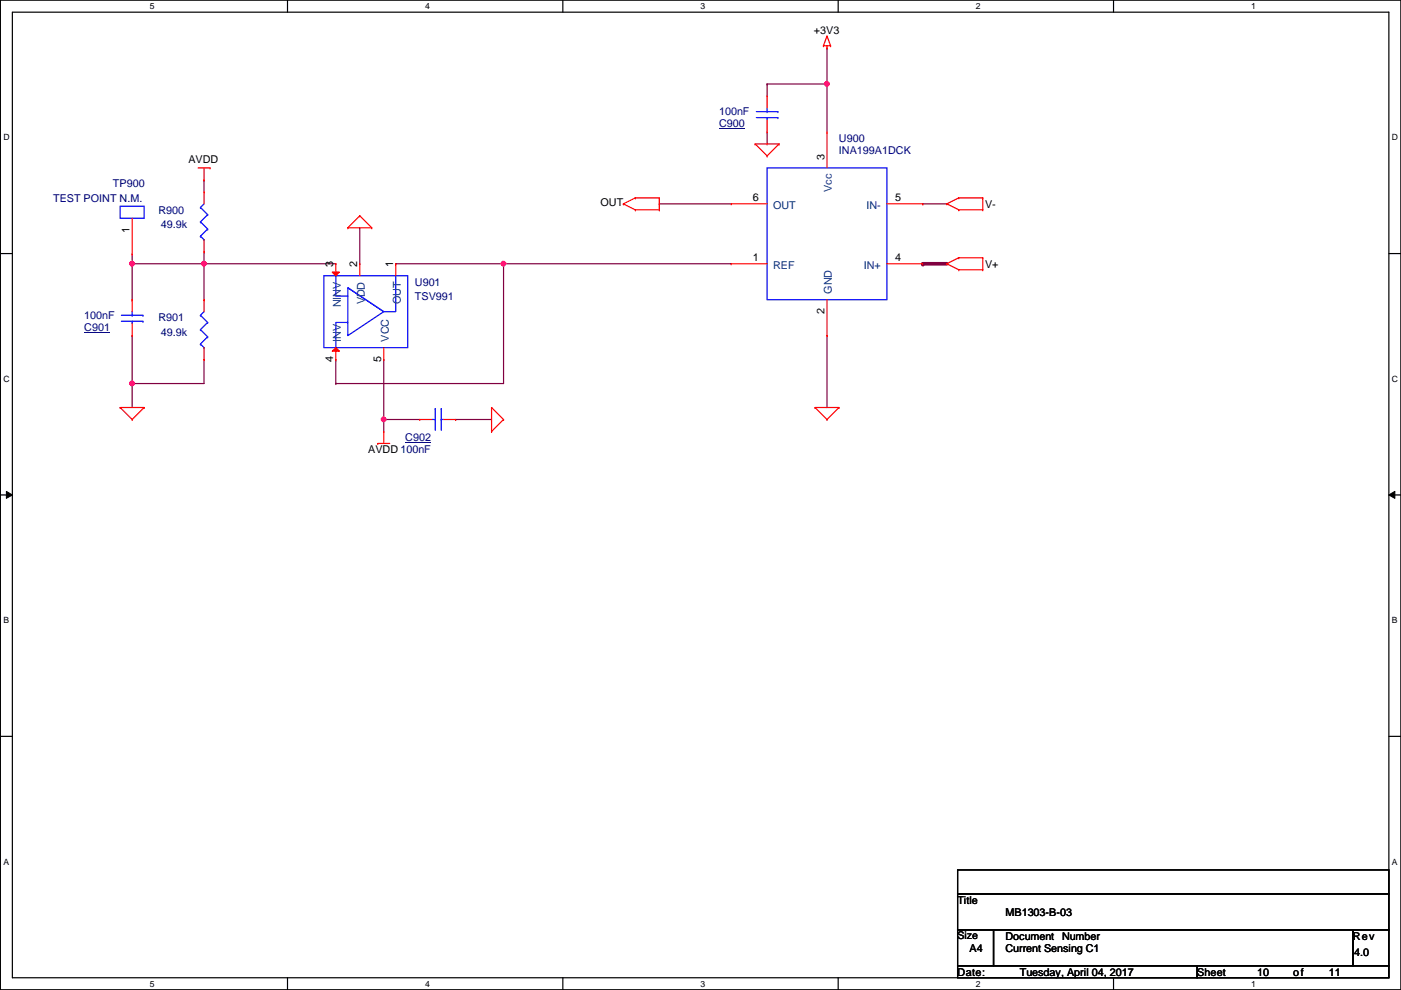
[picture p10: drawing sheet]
<svg xmlns="http://www.w3.org/2000/svg" width="297mm" height="210mm" viewBox="0 0 297 210" stroke-linecap="round" stroke-linejoin="round" font-family="sans-serif">
<path d="M.1 0h296.9v209.8h-296.9zM2.6 2.6h291.9v204.7h-291.9z" fill="none" stroke="#000" stroke-width=".25"/>
<g fill="#fff">
<path d="M31.8 .3h1v2h-1z"/>
<path d="M31.8 207.6h1v1.9h-1z"/>
</g>
<path d="M61 0v2.6M61 207.3v2.5" fill="none" stroke="#000" stroke-width=".25"/>
<g fill="#fff">
<path d="M90.1 .3h1v2h-1z"/>
<path d="M90.1 207.6h1v1.9h-1z"/>
</g>
<path d="M119.3 0v2.6M119.3 207.3v2.5" fill="none" stroke="#000" stroke-width=".25"/>
<g fill="#fff">
<path d="M148.5 .3h1v2h-1z"/>
<path d="M148.5 207.6h1v1.9h-1z"/>
</g>
<path d="M177.7 0v2.6M177.7 207.3v2.5" fill="none" stroke="#000" stroke-width=".25"/>
<g fill="#fff">
<path d="M206.9 .3h1v2h-1z"/>
<path d="M206.9 207.6h1v1.9h-1z"/>
</g>
<path d="M236.1 0v2.6M236.1 207.3v2.5" fill="none" stroke="#000" stroke-width=".25"/>
<g fill="#fff">
<path d="M265.3 .3h.9v2h-.9z"/>
<path d="M265.3 207.6h.9v1.9h-.9z"/>
<path d="M.7 28.2h1.3v1.9h-1.3z"/>
<path d="M295.1 28.2h1.3v1.9h-1.3z"/>
<path d="M.7 79.3h1.3v2h-1.3z"/>
<path d="M295.1 79.3h1.3v2h-1.3z"/>
</g>
<path d="M.1 53.8h2.5M294.5 53.8h2.5" fill="none" stroke="#000" stroke-width=".25"/>
<g fill="#fff">
<path d="M.7 130.5h1.2v2h-1.2z"/>
<path d="M295.1 130.5h1.2v2h-1.2z"/>
</g>
<path d="M.1 104.9h2.5M294.5 104.9h2.5" fill="none" stroke="#000" stroke-width=".25"/>
<path d="M1.4 104.2l1.2 .7-1.2 .8zM294.5 104.9l1.2-.7v1.5z" fill="#000"/>
<path d="M1.4 104.2l1.2 .7-1.2 .8zM294.5 104.9l1.2-.7v1.5z" fill="none" stroke="#000" stroke-width=".21"/>
<g fill="#fff">
<path d="M.7 181.7h1.2v2h-1.2z"/>
<path d="M295.1 181.7h1.2v2h-1.2z"/>
</g>
<path d="M.1 156.1h2.5M294.5 156.1h2.5" fill="none" stroke="#000" stroke-width=".25"/>
<path d="M43.3 53.4h.1M43.3 53.4v2.5" fill="none" stroke="#800040" stroke-width=".25"/>
<circle cx="43.2" cy="55.9" r=".49" fill="#f0f"/>
<circle cx="43.2" cy="55.9" r=".49" fill="none" stroke="#f0f" stroke-width=".25"/>
<path d="M28 55.9h.1M28 55.9h15.3M28 53.9v2M43.3 76.2h.1M43.3 76.2v5.1" fill="none" stroke="#800040" stroke-width=".25"/>
<circle cx="28" cy="55.9" r=".49" fill="#f0f"/>
<circle cx="28" cy="55.9" r=".49" fill="none" stroke="#f0f" stroke-width=".25"/>
<path d="M28 71.2h.1M28 71.2v10.1" fill="none" stroke="#800040" stroke-width=".25"/>
<circle cx="28" cy="81.3" r=".49" fill="#f0f"/>
<circle cx="28" cy="81.3" r=".49" fill="none" stroke="#f0f" stroke-width=".25"/>
<path d="M162.6 17.8h.1M162.6 17.8h12.7M175.3 17.8h.1M175.3 10.2h.1M175.3 10.2v17.8M43.3 38.1h.1M43.3 38.1v2.6M28 81.3h.1M28 81.3v5.1M28 81.3h15.3" fill="none" stroke="#800040" stroke-width=".25"/>
<circle cx="175.3" cy="17.8" r=".49" fill="#f0f"/>
<circle cx="175.3" cy="17.8" r=".49" fill="none" stroke="#f0f" stroke-width=".25"/>
<path d="M195.7 55.9h5" fill="none" stroke="#800040" stroke-width=".76"/>
<circle cx="195.7" cy="55.9" r=".38" fill="#800040"/>
<g fill="none" stroke="#800040" stroke-width=".25">
<path d="M43.3 55.9h.1M43.3 55.9h27.9M76.3 48.3h.1M76.3 48.3v7.6M83.9 55.9h.1M83.9 55.9h22.9M106.8 55.9h.1M106.8 55.9v25.4h-35.6M139.8 43.2h.1M139.8 43.2h15.2M195.7 43.2h.1M195.7 43.2h5"/>
<path d="M71.2 76.2h.1M71.2 76.2v5.1M81.4 76.2h.1M81.4 76.2v12.7M175.3 71.2h.1M175.3 71.2v15.2M71.2 81.3h.1"/>
</g>
<circle cx="81.3" cy="88.9" r=".49" fill="#f0f"/>
<circle cx="81.3" cy="88.9" r=".49" fill="none" stroke="#f0f" stroke-width=".25"/>
<path d="M106.8 55.9h.1M106.8 55.9h48.2M81.4 88.9h.1M81.4 88.9h7.6M81.4 88.9v2.6M96.6 88.9h.1M96.6 88.9h7.6" fill="none" stroke="#800040" stroke-width=".25"/>
<circle cx="106.7" cy="55.9" r=".49" fill="#f0f"/>
<circle cx="106.7" cy="55.9" r=".49" fill="none" stroke="#f0f" stroke-width=".25"/>
<path d="M162.6 17.8h.1M162.6 17.8v2.6M162.6 30.5h.1M162.6 28v2.5M28 55.9v7.6M43.3 55.9v7.6M28 63.5h.1M43.3 63.5h.1" fill="none" stroke="#800040" stroke-width=".25"/>
<g fill="none" stroke="#f00" stroke-width=".25">
<path d="M174.6 9.7h.1M174.6 9.7h1.5M175.3 10.2h.1M175.3 7.7h.1M175.3 9.7v.5M175.3 7.7l.8 2M175.3 7.7l-.7 2M176.1 9.7h.1M42 35.6h2.5M43.3 38.1h.1M43.3 35.6v2.5M44.5 35.6h.1"/>
<path d="M160.1 30.5h.1M160.1 30.5h5.1M160.1 30.5l2.5 2.6M162.6 33.1h.1M165.2 30.5h.1M165.2 30.5l-2.6 2.6M28 53.9h.1M28 46.3v7.6M73.7 48.3h.1M73.7 48.3h5.1M76.3 45.8h.1M76.3 55.9h.1"/>
<path d="M76.3 45.8l-2.6 2.5M76.3 45.8l2.5 2.5M76.3 55.9v2.6M78.8 48.3h.1M83.9 55.9h.1M83.9 55.9v2.6M132.2 43.2h.1M132.2 43.2l2.5 1.3M134.7 42h.1M134.7 44.5h.1M134.7 42h5.1M134.7 44.5h5.1"/>
<path d="M134.7 42l-2.5 1.2M139.8 42h.1M139.8 44.5h.1M139.8 42v2.5M200.7 43.2h.1M200.7 55.9h.1M200.7 43.2l2.6 1.3M200.7 55.9l2.6 1.3M203.3 42h.1M203.3 44.5h.1M203.3 54.7h.1M203.3 57.2h.1"/>
<path d="M203.3 42l-2.6 1.2M203.3 42h5.1M203.3 44.5h5.1M203.3 54.7l-2.6 1.2M203.3 54.7h5.1M203.3 57.2h5.1M208.4 42h.1M208.4 44.5h.1M208.4 54.7h.1M208.4 57.2h.1M208.4 42v2.5M208.4 54.7v2.5"/>
<path d="M28 71.2h.1M28 63.5h.1M28 63.5v2.6M28 68.6v2.6M43.3 63.5h.1M43.3 76.2h.1M43.3 63.5v2.6M43.3 73.7v2.5M25.5 86.4h.1M25.5 86.4h5.1M25.5 86.4l2.5 2.5M28 88.9h.1"/>
<path d="M30.6 86.4h.1M30.6 86.4l-2.6 2.5M80.1 94h.1M80.1 94h2.5M81.4 91.5h.1M81.4 91.5v2.5M104.2 86.4h.1M104.2 91.5h.1M104.2 86.4v5.1M104.2 86.4l2.6 2.5M106.8 88.9h.1M106.8 88.9l-2.6 2.6"/>
<path d="M172.8 86.4h.1M172.8 86.4h5.1M172.8 86.4l2.5 2.5M175.3 88.9h.1M177.9 86.4h.1M177.9 86.4l-2.6 2.5"/>
</g>
<path d="M203 184.4h91.5v5.1h-91.5zM203 189.5h91.5v7.6h-91.5zM203 197.1h7.6v7.7h-7.6zM210.6 197.1h76.2v7.7h-76.2zM286.8 197.1h7.7v7.7h-7.7zM203 204.8h50.8v2.5h-50.8zM253.8 204.8h40.7v2.5h-40.7z" fill="none" stroke="#000" stroke-width=".25"/>
<g fill="none" stroke="#00f" stroke-width=".25">
<path d="M25.5 43.7h5.1v2.6h-5.1zM68.7 58.5h17.7v15.2h-17.7zM71.2 58.5v4.3h2.5M83.9 58.5v7.6h-2.5l-7.7-5.1M25.7 66.8h4.6M25.7 68.1h4.6M28 68.1h.1M28 66.8h.1M28 66.1v.7M28 68.1v.5M30.3 66.8h.1M30.3 68.1h.1"/>
<path d="M42.5 66.8h.1M42.5 69.9h.1M42.5 72.9h.1M42.5 66.8l1.5 1.6M42.5 69.9l1.5 1.5M42.5 72.9l.8 .8M43.3 73.7h.1M43.3 66.1l-.8 .7M44 68.4h.1M44 71.4h.1M44 68.4l-1.5 1.5M44 71.4l-1.5 1.5"/>
<path d="M73.7 61l7.7 5.1-7.7 5.1zM73.7 68.4h-2.5v5.3"/>
</g>
<path d="M17.9 70.5h5.4" fill="none" stroke="#000080" stroke-width=".21"/>
<path d="M70.4 57.7h1.6l-.8 .8z" fill="#f00"/>
<path d="M70.4 57.7h1.6l-.8 .8zM71.2 55.9h.1M71.2 55.9v2.6" fill="none" stroke="#f00" stroke-width=".25"/>
<path d="M71.2 73.7l.8 .8h-1.6z" fill="#f00"/>
<g fill="none" stroke="#f00" stroke-width=".25">
<path d="M162.6 28h.1M162.6 20.4h.1M162.6 20.4v2.5M162.6 25.4v2.6M175.3 28h.1M175.3 28v7.6M43.3 40.7h.1M43.3 53.4h.1M43.3 40.7v2.5M43.3 50.8v2.6M155 55.9h.1M155 43.2h.1"/>
<path d="M155 43.2h7.6M155 55.9h7.6M188 43.2h7.7M188 55.9h7.7M195.7 43.2h.1M195.7 55.9h.1M71.2 73.7l.8 .8h-1.6zM71.2 76.2h.1M71.2 73.7v2.5M81.4 76.2h.1M81.4 73.7v2.5M175.3 71.2h.1"/>
<path d="M175.3 63.5v7.7M89 88.9h.1M89 88.9h2.5M94.1 88.9h2.5M96.6 88.9h.1"/>
</g>
<g fill="none" stroke="#00f" stroke-width=".25">
<path d="M160.4 23.7h4.5M160.4 24.9h4.5M162.6 35.6h25.4v27.9h-25.4zM162.6 24.9h.1M162.6 23.7h.1M162.6 22.9v.8M162.6 24.9v.5M164.9 23.7h.1M164.9 24.9h.1M42.5 44h.1M42.5 47h.1M42.5 50.1h.1"/>
<path d="M42.5 44l1.5 1.5M42.5 47l1.5 1.6M42.5 50.1l.8 .7M43.3 50.8h.1M43.3 43.2l-.8 .8M44 45.5h.1M44 48.6h.1M44 45.5l-1.5 1.5M44 48.6l-1.5 1.5M91.5 88.9h.8M92.3 86.7h.1M92.3 88.9h.1"/>
<path d="M92.3 86.7v4.5M93.6 88.9h.1M93.6 86.7h.1M93.6 88.9h.5M93.6 86.7v4.5"/>
</g>
<path d="M152.5 27.3h5.4M85.9 93.9h5.5" fill="none" stroke="#000080" stroke-width=".21"/>
<circle cx="43.2" cy="55.9" r=".49" fill="#f0f"/>
<circle cx="43.2" cy="55.9" r=".49" fill="none" stroke="#f0f" stroke-width=".25"/>
<circle cx="28" cy="55.9" r=".49" fill="#f0f"/>
<circle cx="28" cy="55.9" r=".49" fill="none" stroke="#f0f" stroke-width=".25"/>
<circle cx="28" cy="81.3" r=".49" fill="#f0f"/>
<circle cx="28" cy="81.3" r=".49" fill="none" stroke="#f0f" stroke-width=".25"/>
<circle cx="175.3" cy="17.8" r=".49" fill="#f0f"/>
<circle cx="175.3" cy="17.8" r=".49" fill="none" stroke="#f0f" stroke-width=".25"/>
<circle cx="81.3" cy="88.9" r=".49" fill="#f0f"/>
<circle cx="81.3" cy="88.9" r=".49" fill="none" stroke="#f0f" stroke-width=".25"/>
<circle cx="106.7" cy="55.9" r=".49" fill="#f0f"/>
<circle cx="106.7" cy="55.9" r=".49" fill="none" stroke="#f0f" stroke-width=".25"/>
<g font-size="2.3">
<text x="172.5" y="7.2">+3V3</text>
<text x="40" y="34.6">AVDD</text>
<text x="174.8" y="33.8" transform="rotate(-90 174.8 33.8)">3</text>
<text x="127.3" y="43.8">OUT</text>
<text x="159.6" y="42.7">6</text>
<text x="189.8" y="42.7">5</text>
<text x="208.9" y="44">V-</text>
<text x="27.5" y="49.3" transform="rotate(-90 27.5 49.3)">1</text>
<text x="70.7" y="56.7" transform="rotate(-90 70.7 56.7)">3</text>
<text x="75.7" y="56.7" transform="rotate(-90 75.7 56.7)">2</text>
<text x="83.4" y="56.7" transform="rotate(-90 83.4 56.7)">1</text>
<text x="159.6" y="55.4">1</text>
<text x="189.8" y="55.4">4</text>
<text x="208.9" y="56.7">V+</text>
<text x="174.8" y="66.6" transform="rotate(-90 174.8 66.6)">2</text>
<text x="70.7" y="76.8" transform="rotate(-90 70.7 76.8)">4</text>
<text x="80.8" y="76.8" transform="rotate(-90 80.8 76.8)">5</text>
<text x="78.1" y="96.1">AVDD 100nF</text>
<text x="203" y="191.6">Title</text>
<text x="213.2" y="194.1">MB1303-B-03</text>
<text x="205.6" y="201.8">A4</text>
<text x="213.2" y="201.8">Current Sensing C1</text>
<text x="213.2" y="199.2">Document</text>
<text x="225.2" y="199.2">Number</text>
<text x="286.8" y="199.2">Rev</text>
<text x="287.1" y="202.8">4.0</text>
<text x="203" y="206.8">Date:</text>
<text x="216.2" y="206.8">Tuesday, April 04, 2017</text>
<text x="253.8" y="206.8">Sheet</text>
<text x="266.5" y="206.8">10</text>
<text x="274.1" y="206.8">of</text>
<text x="281.8" y="206.8">11</text>
</g>
<g font-size="2.3" fill="#000080">
<text x="152.5" y="27">C900</text>
<text x="152.5" y="24.5">100nF</text>
<text x="177.9" y="30.1">U900</text>
<text x="177.9" y="32.6">INA199A1DCK</text>
<text x="24" y="39.7">TP900</text>
<text x="11.3" y="42.8">TEST POINT N.M.</text>
<text x="33.6" y="45.3">R900</text>
<text x="34.1" y="48.3">49.9k</text>
<text x="88" y="63.6">TSV991</text>
<text x="88" y="60.5">U901</text>
<text x="17.9" y="70.2">C901</text>
<text x="17.9" y="67.6">100nF</text>
<text x="33.6" y="68.2">R901</text>
<text x="34.1" y="71.2">49.9k</text>
<text x="85.9" y="93.6">C902</text>
</g>
<g font-size="2.3" fill="#004080">
<text x="176.4" y="40.7" transform="rotate(-90 176.4 40.7)">Vcc</text>
<text x="163.9" y="44.3">OUT</text>
<text x="183.7" y="44.3">IN-</text>
<text x="163.9" y="57">REF</text>
<text x="183.1" y="57">IN+</text>
<text x="72.3" y="65.2" transform="rotate(-90 72.3 65.2)">NINV</text>
<text x="77.3" y="64.6" transform="rotate(-90 77.3 64.6)">VDD</text>
<text x="85" y="64.6" transform="rotate(-90 85 64.6)">OUT</text>
<text x="176.4" y="62.3" transform="rotate(-90 176.4 62.3)">GND</text>
<text x="72.3" y="72.4" transform="rotate(-90 72.3 72.4)">INV</text>
<text x="82.4" y="72.4" transform="rotate(-90 82.4 72.4)">VCC</text>
</g>
<text font-size="2.2" x="203" y="199.2">Size</text>
<g font-size="1.8">
<text x="31.8" y="1.9">5</text>
<text x="90.1" y="1.9">4</text>
<text x="148.5" y="1.9">3</text>
<text x="206.9" y="1.9">2</text>
<text x="265.3" y="1.9">1</text>
<text x=".7" y="29.8">D</text>
<text x="295.1" y="29.8">D</text>
<text x=".7" y="80.9">C</text>
<text x="295.1" y="80.9">C</text>
<text x=".7" y="132.1">B</text>
<text x="295.1" y="132.1">B</text>
<text x=".7" y="183.3">A</text>
<text x="295.1" y="183.3">A</text>
<text x="31.8" y="209.2">5</text>
<text x="90.1" y="209.2">4</text>
<text x="148.5" y="209.2">3</text>
<text x="206.9" y="209.2">2</text>
<text x="265.3" y="209.2">1</text>
</g>
</svg>
